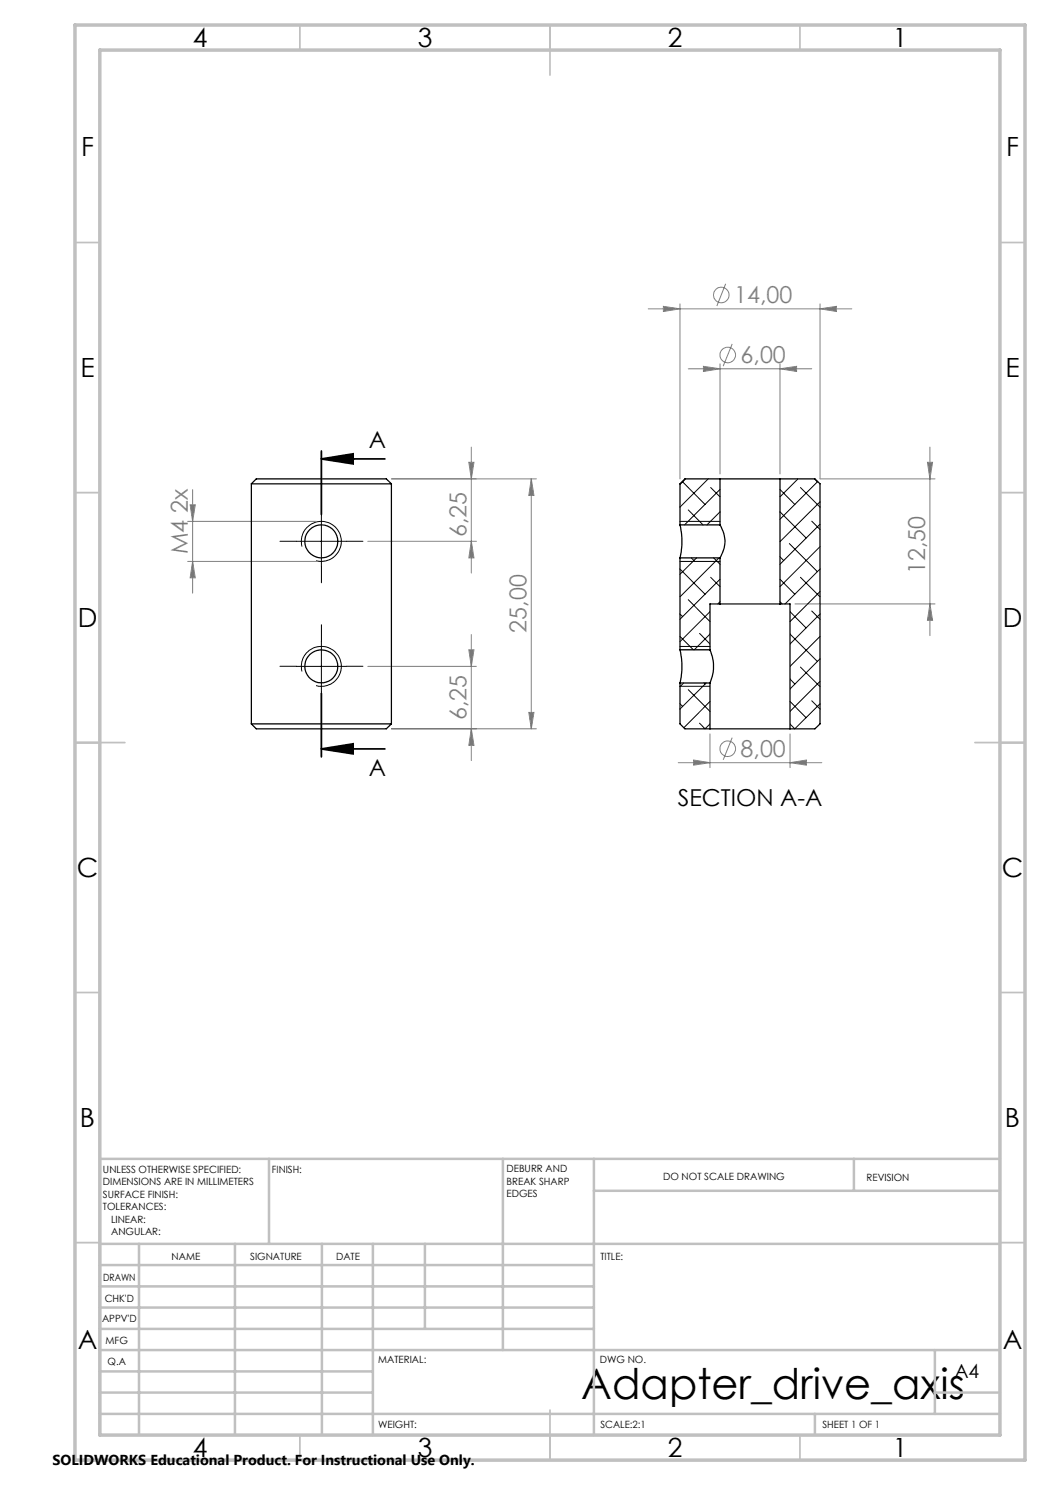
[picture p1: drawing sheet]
<svg xmlns="http://www.w3.org/2000/svg" width="210mm" height="297mm" viewBox="0 0 210 297" stroke-linecap="round" stroke-linejoin="round" font-family="sans-serif">
<g fill="none" stroke="#808080" stroke-width=".2">
<path d="M145.1 56.8l-1.7 4.4M129.6 61.8h40.8M132.7 61.3l3.3 .5-3.3 .5zM136 60.8v35M137.7 73.8h24.6M140.7 73.3l3.3 .5-3.3 .5zM144 72.8v22M146.4 68.8l-1.8 4.4M156 73.8l3.3-.5v1zM156 72.8v22M164 61.8l3.3-.5v1zM164 60.8v35h23"/>
<path d="M38.5 97.9v20.7M78.3 95.8h29M93.8 92.5h1l-.5 3.3zM94.3 89.4v25.2M106.3 95.8l.5 3.3h-1zM106.3 95.8v50M185.5 92.5h1l-.5 3.3zM186 89.4v37.7M37.5 104.3h25.8M37.5 112.3h25.8M38 101h1.1l-.6 3.3zM38.5 112.3l.6 3.3h-1.1z"/>
<path d="M73.6 108.3h21.7M94.3 108.3l.5 3.3h-1zM73.6 133.3h21.7M93.8 130h1l-.5 3.3zM94.3 126.9v25.2M159 120.8h28M186 120.8l.5 3.3h-1zM78.3 145.8h29M94.3 145.8l.5 3.3h-1zM105.8 142.5h1l-.5 3.3zM135.6 152.5h28.8M138.7 152l3.3 .5-3.3 .5z"/>
<path d="M142 146.8v6.7M146.4 147.5l-1.8 4.5M158 152.5l3.3-.5v1zM158 146.8v6.7"/>
<circle cx="144.2" cy="59" r="1.56"/>
<circle cx="145.6" cy="71" r="1.55"/>
<circle cx="145.6" cy="149.7" r="1.55"/>
</g>
<path d="M64.3 91.8l6.3-1v2zM64.3 91.8h12.7M64.3 90.2v12.7M64.3 138.7v12.7M64.3 149.8l6.3-1v2zM64.3 149.8h12.7" fill="none" stroke="#000" stroke-width=".35"/>
<path d="M59.3 108.3h10M60.4 109.3a4 4 0 0 1 3.5-5 4 4 0 0 1 4.4 4.3 4 4 0 0 1-5.1 3.5M64.3 103.3v10M136 104.3h8M136 112.3h8M59.3 133.3h10M60.4 134.3a4 4 0 0 1 3.5-5 4 4 0 0 1 4.3 4.3 4 4 0 0 1-5 3.5M64.3 128.3v10M136 129.3h6M136 137.3h6" fill="none" stroke="#000" stroke-width=".2"/>
<g fill="none" stroke="#c0c0c0" stroke-width=".35">
<path d="M60 5v5M110 5v10M160 5v5M15 48.5h5M200 48.5h5M15 98.5h5M200 98.5h5M15 148.5h10M195 148.5h10M15 198.5h5M200 198.5h5M15 248.5h5"/>
<path d="M200 248.5h5M60 287v5M110 282v10M160 287v5"/>
</g>
<g fill="none" stroke="#c0c0c0" stroke-width=".5">
<path d="M53.8 231.8v17M100.6 231.8v38.2M118.8 231.8v55.2M118.8 238.2h81.2M170.8 231.8v6.4M200 231.8h-180v55.2M20 248.8h180M20 257.3h98.8M20 253h98.8M27.8 248.8v38.2M47 248.8v38.2M64.4 248.8v38.2"/>
<path d="M74.6 248.8v38.2M85 248.8v17M20 265.8h98.8M20 261.5h98.8M20 278.5h54.6M20 274.3h54.6M20 270h180M187 278.5h13M187 270v12.8M20 282.8h180M163 282.8v4.2"/>
</g>
<path d="M15 5h190v287h-190zM20 10h180v277h-180z" fill="none" stroke="#c0c0c0" stroke-width=".7"/>
<path d="M59.3 108.3h-3.3M64.3 103.3v-3.3M64.3 113.3v3.3M69.3 108.3h3.3M59.3 133.3h-3.3M64.3 128.3v-3.3M64.3 138.3v3.3M69.3 133.3h3.3" fill="none" stroke="#000" stroke-width=".2" stroke-dasharray="15.2 1.3 1.3 1.3"/>
<path d="M64.3 91.8l6.3-1v2zM64.3 149.8l6.3-1v2z" fill="#000"/>
<g fill="#808080">
<path d="M140.7 73.3l3.3 .5-3.3 .5zM156 73.8l3.3-.5v1z"/>
<path d="M138.7 152l3.3 .5-3.3 .5zM158 152.5l3.3-.5v1z"/>
<path d="M94.3 108.3l.5 3.3h-1zM93.8 92.5h1l-.5 3.3zM186 120.8l.5 3.3h-1zM185.5 92.5h1l-.5 3.3z"/>
<path d="M38 101h1.1l-.6 3.3zM38.5 112.3l.6 3.3h-1.1zM93.8 130h1l-.5 3.3zM94.3 145.8l.5 3.3h-1zM106.3 95.8l.5 3.3h-1zM105.8 142.5h1l-.5 3.3z"/>
<path d="M132.7 61.3l3.3 .5-3.3 .5zM164 61.8l3.3-.5v1z"/>
</g>
<g fill="none" stroke="#000" stroke-width=".25">
<path d="M50.3 96.8h28M50.3 96.8l1-1h26l1 1M50.3 96.8v48M78.3 96.8v48M144 95.8h12M144 95.8v9.2M144 95.8h-7l-1 1v8.2M156 95.8v25M156 95.8h7l1 1v48l-1 1h-5M136 105a14.2 14.2 0 0 1 0 6.6M136 111.6h8M136 105h8"/>
<path d="M136 111.6v18.4M144 105a6 6 0 0 1 0 6.6M144 111.6v9.2M136 130a14.3 14.3 0 0 1 0 6.6M136 136.6h6M136 130h6M136 136.6v8.2l1 1h5M142 130a8.1 8.1 0 0 1 0 6.6M142 136.6v9.2M144 120.8h12M144 120.8h-2v9.2M156 120.8h2v25"/>
<path d="M50.3 144.8h28M50.3 144.8l1 1h26l1-1M142 145.8h16"/>
<circle cx="64.3" cy="108.3" r="3.3"/>
<circle cx="64.3" cy="133.3" r="3.3"/>
</g>
<g fill="none" stroke="#000" stroke-width=".2">
<path d="M136.5 96.3l4.5 4.6M137.1 95.8l-1.1 1.1M141.6 95.8l-5.6 5.6M142.1 97.5l1.9 1.9M144 97.9l-7.1 7.1M156 97.9l3 3M159.6 95.8l-3.6 3.6M160.1 97.5l3.9 3.9M162.9 95.8l.6 .6M163.5 96.3l-7.5 7.6M136 104.8l.1 .2M136 113.8l5 5"/>
<path d="M137.7 102l2.9 3M137.7 119.9l4.3 4.4M138.3 111.6l.5 .5M139.3 111.6l-3.3 3.3M142.1 115.5l1.9 1.8M142.7 111.6l1.3 1.3M143.8 111.6l-7.8 7.8M144 115.8l-8 8.1M144 102.4l-2.6 2.6M156 115.8l3 3M156 111.4l.7 .7M156 102.4l5.2 5.2"/>
<path d="M157.9 108.7l5.6 5.6M160.1 115.5l3.9 3.9M162.3 104.2l1.7 1.7M164 100.4l-8 7.9M164 104.8l-8 8.1M164 109.3l-8 8M164 113.8l-7 7M164 118.3l-6 6M136 127.3l2.7 2.7M136 122.8l.5 .5M136.7 136.6l-.7 .7M137.7 137.9l4.3 4.4"/>
<path d="M139.9 126.7l2.1 2.1M140.8 136.6l.2 .2M141.3 136.6l-5.3 5.2M142 126.8l-3.1 3.2M142 122.3l-6 6M144 120.3l-.4 .5M156 120.3l.4 .5M158 135.8l1 1M158 126.8l5.5 5.5M158 122.3l3.2 3.3M160.1 133.4l3.9 3.9M162.3 122.2l1.7 1.7"/>
<path d="M164 122.8l-6 6M164 127.3l-6 6M164 131.8l-6 6M164 136.3l-6 6M136 140.8l.5 .5M139.9 144.6l1.1 1.2 1-1M142 140.3l-5.2 5.3M158 140.3l3.2 3.2M162.3 140.2l1.7 1.6M164 140.8l-5 5-1-1"/>
</g>
<text font-size="8.5" x="116.3" y="279.7">Adapter_drive_axis</text>
<g font-size="5.3">
<text x="38.5" y="9.5">4</text>
<text x="83.5" y="9.5">3</text>
<text x="133.6" y="9.5">2</text>
<text x="178.6" y="9.5">1</text>
<text x="16.2" y="31.2">F</text>
<text x="201.2" y="31.2">F</text>
<text x="16.1" y="75.5">E</text>
<text x="201.1" y="75.5">E</text>
<text x="15.5" y="125.5">D</text>
<text x="200.5" y="125.5">D</text>
<text x="15.4" y="175.5">C</text>
<text x="200.4" y="175.5">C</text>
<text x="16" y="225.5">B</text>
<text x="201" y="225.5">B</text>
<text x="15.5" y="269.7">A</text>
<text x="200.5" y="269.7">A</text>
<text x="38.5" y="291.5">4</text>
<text x="83.5" y="291.5">3</text>
<text x="133.6" y="291.5">2</text>
<text x="178.6" y="291.5">1</text>
</g>
<g font-size="4.7" fill="#808080">
<text x="146.8" y="60.7">14,00</text>
<text x="148.1" y="72.7">6,00</text>
<text x="93.3" y="107.5" transform="rotate(-90 93.3 107.5)">6,25</text>
<text x="37.5" y="110.8" transform="rotate(-90 37.5 110.8)">M4 2x</text>
<text x="185" y="114.8" transform="rotate(-90 185 114.8)">12,50</text>
<text x="105.3" y="126.5" transform="rotate(-90 105.3 126.5)">25,00</text>
<text x="93.3" y="144" transform="rotate(-90 93.3 144)">6,25</text>
<text x="148.1" y="151.4">8,00</text>
</g>
<g font-size="4.7">
<text x="73.8" y="89.6">A</text>
<text x="73.8" y="155.1">A</text>
<text x="135.6" y="161.1">SECTION A-A</text>
</g>
<text font-size="3.9" x="190.9" y="275.5">A4</text>
<text font-size="2.9" x="10.5" y="292.9">SOLIDWORKS Educational Product. For Instructional Use Only.</text>
<g font-size="2">
<text x="20.6" y="234.6">UNLESS OTHERWISE SPECIFIED:</text>
<text x="20.6" y="237.1">DIMENSIONS ARE IN MILLIMETERS</text>
<text x="20.6" y="239.6">SURFACE FINISH:</text>
<text x="54.4" y="234.6">FINISH:</text>
<text x="101.3" y="234.5">DEBURR AND</text>
<text x="101.3" y="237">BREAK SHARP</text>
<text x="101.3" y="239.5">EDGES</text>
<text x="132.6" y="236">DO NOT SCALE DRAWING</text>
<text x="173.3" y="236.2">REVISION</text>
<text x="20.6" y="242.1">TOLERANCES:</text>
<text x="22.2" y="244.6">LINEAR:</text>
<text x="22.2" y="247.1">ANGULAR:</text>
<text x="34.3" y="252">NAME</text>
<text x="50" y="251.9">SIGNATURE</text>
<text x="67.2" y="251.9">DATE</text>
<text x="120.1" y="251.9">TITLE:</text>
<text x="20.6" y="256.1">DRAWN</text>
<text x="20.9" y="260.3">CHK'D</text>
<text x="20.4" y="264.4">APPV'D</text>
<text x="21.1" y="268.8">MFG</text>
<text x="21.5" y="273">Q.A</text>
<text x="75.6" y="272.5">MATERIAL:</text>
<text x="120" y="272.5">DWG NO.</text>
<text x="75.6" y="285.5">WEIGHT:</text>
<text x="120.1" y="285.6">SCALE:2:1</text>
<text x="164.5" y="285.6">SHEET 1 OF 1</text>
</g>
</svg>
